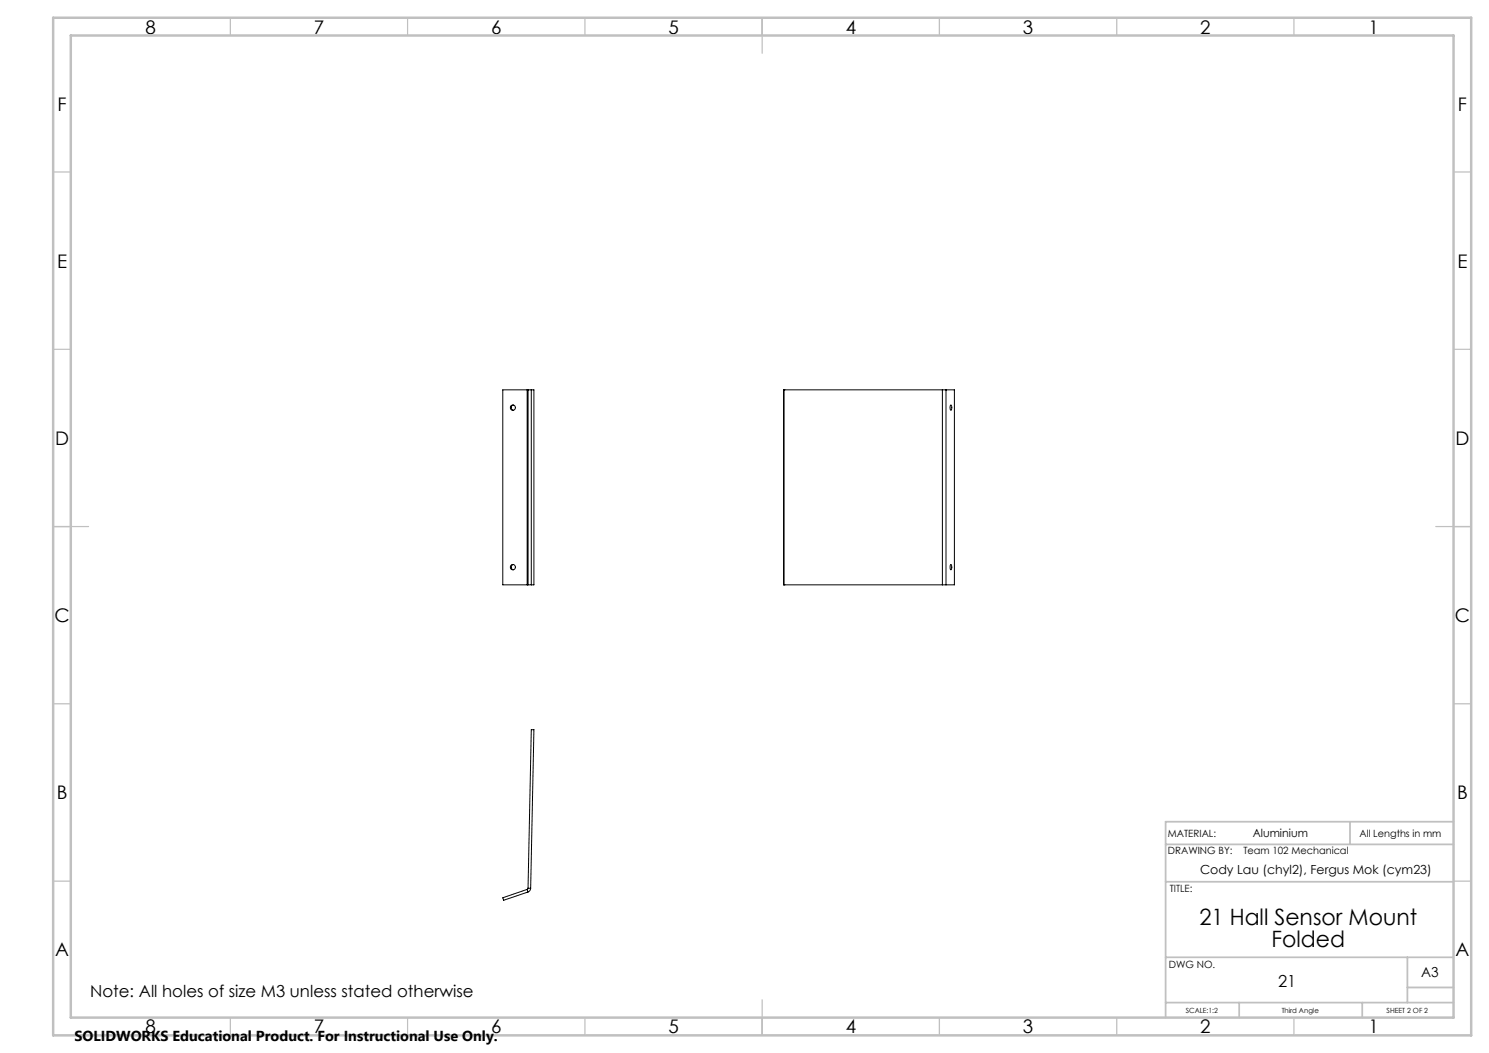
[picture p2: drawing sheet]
<svg xmlns="http://www.w3.org/2000/svg" width="420mm" height="297mm" viewBox="0 0 420 297" stroke-linecap="round" stroke-linejoin="round" font-family="sans-serif">
<g fill="none" stroke="#c0c0c0" stroke-width=".35">
<path d="M65 5v5M115 5v5M165 5v5M215 5v10M265 5v5M315 5v5M365 5v5M15 48.5h5M410 48.5h5M15 98.5h5M410 98.5h5M15 148.5h10"/>
<path d="M405 148.5h10M15 198.5h5M410 198.5h5M15 248.5h5M410 248.5h5M65 287v5M115 287v5M165 287v5M215 282v10M265 287v5M315 287v5M365 287v5"/>
</g>
<path d="M328.8 238.2h81.2M380.8 231.8v6.4M410 231.8h-81.2v55.2M328.8 248.7h81.2M328.8 270h81.2M397 270v12.8M397 278.5h13M328.8 282.8h81.2M349.5 282.8v4.2M384.2 282.8v4.2" fill="none" stroke="#c0c0c0" stroke-width=".5"/>
<path d="M15 5h400v287h-400zM20 10h390v277h-390z" fill="none" stroke="#c0c0c0" stroke-width=".7"/>
<g fill="none" stroke="#000" stroke-width=".28">
<path d="M144.8 114.2a.76 .76 0 0 0-.6 .8 .76 .76 0 0 0 .6 .7M148.7 110h.2M148.7 110h-6.9v55h6.9M148.7 110v55M148.9 110v55M148.9 110h1.7v55h-1.7M149.9 110v55M221.1 110h.1M221.1 110h44.7M221.1 110v55M265.8 110h1M265.8 110v55"/>
<path d="M266.8 110h2.4v55h-2.4M266.8 110v55M268.1 114.3a.98 .98 0 0 1 0 1.4l-.1-.7zM144.8 159.2a.76 .76 0 0 0-.6 .8 .76 .76 0 0 0 .6 .7M268.1 159.2l.3 .1 .1 .5a.51 .51 0 0 1 .1 .5 .51 .51 0 0 1-.5 .3l-.1-.6zM148.7 165h.2M221.1 165h.1M221.1 165h44.7M265.8 165h1M148.7 250.9l-6.9 2.3 .3 .7 6.8-2.3M148.7 250.9l.2 .7M148.9 250.5l-.2 .4"/>
<path d="M148.9 250.5h.8M148.9 250.5l1-44.7h.7l-.9 44.7M149.7 250.5l-.2 .7-.6 .4"/>
<circle cx="144.6" cy="115" r=".73"/>
<circle cx="144.6" cy="160" r=".73"/>
</g>
<g font-size="6.3">
<text x="338.3" y="260.9">21 Hall Sensor Mount</text>
<text x="358.6" y="267.2">Folded</text>
</g>
<g font-size="5.3">
<text x="41" y="9.5">8</text>
<text x="88.5" y="9.5">7</text>
<text x="138.5" y="9.5">6</text>
<text x="188.5" y="9.5">5</text>
<text x="238.5" y="9.5">4</text>
<text x="288.5" y="9.5">3</text>
<text x="338.5" y="9.5">2</text>
<text x="386" y="9.5">1</text>
<text x="16.2" y="31.3">F</text>
<text x="411.2" y="31.3">F</text>
<text x="16.1" y="75.5">E</text>
<text x="411.1" y="75.5">E</text>
<text x="15.5" y="125.5">D</text>
<text x="410.5" y="125.5">D</text>
<text x="15.4" y="175.5">C</text>
<text x="410.4" y="175.5">C</text>
<text x="16" y="225.5">B</text>
<text x="411" y="225.5">B</text>
<text x="15.5" y="269.8">A</text>
<text x="410.5" y="269.8">A</text>
<text x="41" y="291.5">8</text>
<text x="88.5" y="291.5">7</text>
<text x="138.5" y="291.5">6</text>
<text x="188.5" y="291.5">5</text>
<text x="238.5" y="291.5">4</text>
<text x="288.5" y="291.5">3</text>
<text x="338.5" y="291.5">2</text>
<text x="386" y="291.5">1</text>
</g>
<g font-size="4.7">
<text x="25.4" y="281.2">Note: All holes of size M3 unless stated otherwise</text>
<text x="360.5" y="278.4">21</text>
</g>
<text font-size="4.1" x="21" y="293.7">SOLIDWORKS Educational Product. For Instructional Use Only.</text>
<text font-size="3.9" x="400.9" y="275.5">A3</text>
<text font-size="3.5" x="338.5" y="246.5">Cody Lau (chyl2), Fergus Mok (cym23)</text>
<text font-size="3.2" x="353.4" y="236.2">Aluminium</text>
<g font-size="2.8">
<text x="329.4" y="236.2">MATERIAL:</text>
<text x="383.5" y="236.2">All Lengths in mm</text>
<text x="329.4" y="241">DRAWING BY:</text>
<text x="350.7" y="241">Team 102 Mechanical</text>
<text x="329.9" y="251.7">TITLE:</text>
<text x="329.7" y="272.9">DWG NO.</text>
</g>
<g font-size="2">
<text x="334.5" y="285.6">SCALE:1:2</text>
<text x="361.5" y="285.6">Third Angle</text>
<text x="391.1" y="285.6">SHEET 2 OF 2</text>
</g>
</svg>
